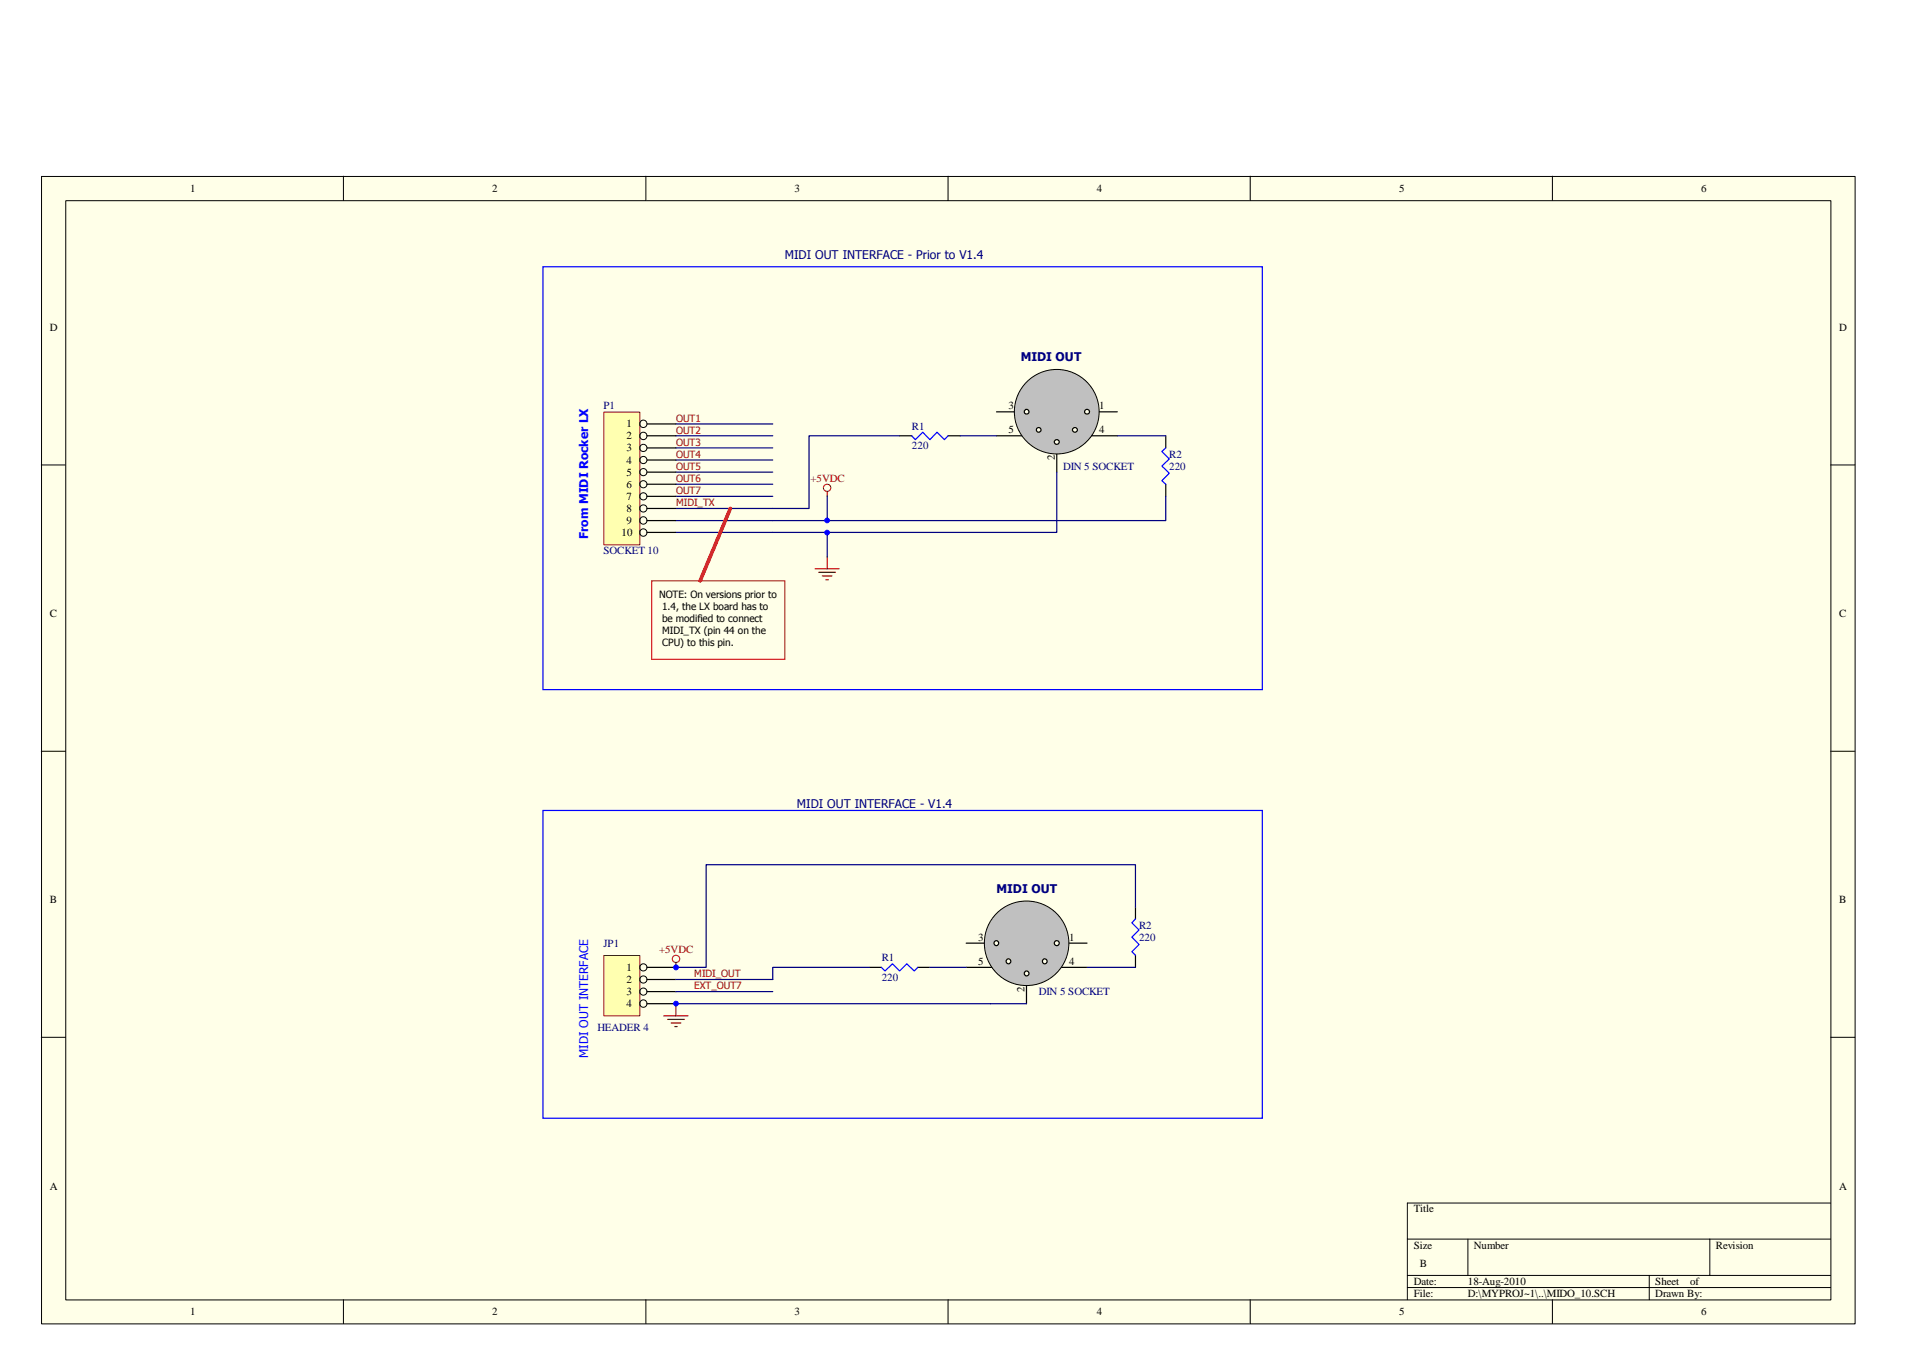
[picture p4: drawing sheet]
<svg xmlns="http://www.w3.org/2000/svg" width="297mm" height="210mm" viewBox="0 0 297 210" stroke-linecap="round" stroke-linejoin="round" font-family="sans-serif">
<path d="M6.4 27.1h279v176.5h-279z" fill="#ffffe8"/>
<g fill="none" stroke="#000" stroke-width=".15">
<path d="M6.4 27.1h279v176.5h-279zM10.1 30.9h271.5v169h-271.5zM52.8 27.1v3.7M99.4 27.1v3.7M145.8 27.1v3.7M192.3 27.1v3.7M238.8 27.1v3.7M6.3 71.5h3.8M281.6 71.5h3.7M6.3 115.5h3.8M281.6 115.5h3.7M6.3 159.5h3.8"/>
<path d="M281.6 159.5h3.7M52.8 199.9v3.6M99.4 199.9v3.6M145.8 199.9v3.6M192.3 199.9v3.6M216.5 190.5h65.1M216.5 196.1h65.1M216.5 198h65.1M225.8 190.5v5.6M238.8 199.9v3.6M253.7 196.1v3.8M263 190.5v5.6"/>
<path d="M281.6 185h-65.1v14.9"/>
</g>
<path d="M83.5 41h110.7v65h-110.7z" fill="none" stroke="#00f" stroke-width=".19"/>
<path d="M104 65.2h14.9M104 67h14.9M104 68.9h14.9M104 70.7h14.9M104 72.6h14.9M104 74.5h14.9M104 76.3h14.9M104 78.2h14.9M104 80.1h14.9M104 81.9h14.9" fill="none" stroke="#000080" stroke-width=".19"/>
<circle cx="127.2" cy="75" r=".56" fill="none" stroke="#800000" stroke-width=".15"/>
<path d="M127.3 75.6v.7M125.4 87.5h3.7M125.9 88h2.6M126.5 88.6h1.5M127 89.2h.4M127.3 85.6v1.9" fill="none" stroke="#800000" stroke-width=".19"/>
<path d="M92.9 63.4h5.5v20.4h-5.5z" fill="#ffffb0"/>
<path d="M92.9 63.4h5.5v20.4h-5.5z" fill="none" stroke="#800000" stroke-width=".15"/>
<g fill="none" stroke="#000" stroke-width=".15">
<circle cx="99" cy="67" r=".56"/>
<circle cx="99" cy="65.2" r=".56"/>
<circle cx="99" cy="68.9" r=".56"/>
<circle cx="99" cy="78.2" r=".56"/>
<circle cx="99" cy="76.3" r=".55"/>
<circle cx="99" cy="70.7" r=".55"/>
<circle cx="99" cy="72.6" r=".55"/>
<circle cx="99" cy="74.5" r=".55"/>
<circle cx="99" cy="81.9" r=".56"/>
<circle cx="99" cy="80" r=".56"/>
</g>
<g fill="none" stroke="#000" stroke-width=".19">
<path d="M99.5 65.2h4.5M99.5 67h4.5M99.5 68.9h4.5M99.5 70.7h4.5M99.5 72.6h4.5M99.5 74.5h4.5M99.5 76.3h4.5M99.5 78.2h4.5M153.3 67h5.5M153.3 63.3h5.5M162.6 67v5.6M166.3 67h5.6"/>
<path d="M166.3 63.3h5.6M99.5 80.1h4.5M99.5 81.9h4.5"/>
</g>
<path d="M127.3 76.3v3.8h-8.4M118.9 81.9h8.4v3.7" fill="none" stroke="#000080" stroke-width=".19"/>
<path d="M100.2 89.3h20.5v12.1h-20.5z" fill="none" stroke="#ee0e22" stroke-width=".19"/>
<path d="M112.3 78.2l-4.6 11.1" fill="none" stroke="#f00" stroke-width=".56"/>
<circle cx="162.6" cy="63.3" r="6.5" fill="#c0c0c0"/>
<circle cx="162.6" cy="63.3" r="6.5" fill="none" stroke="#000" stroke-width=".15"/>
<circle cx="167.2" cy="63.3" r=".37" fill="#ffffe8"/>
<circle cx="167.2" cy="63.3" r=".37" fill="none" stroke="#000" stroke-width=".19"/>
<circle cx="162.6" cy="68" r=".37" fill="#ffffe8"/>
<circle cx="162.6" cy="68" r=".37" fill="none" stroke="#000" stroke-width=".19"/>
<circle cx="165.4" cy="66.1" r=".37" fill="#ffffe8"/>
<circle cx="165.4" cy="66.1" r=".37" fill="none" stroke="#000" stroke-width=".19"/>
<circle cx="159.8" cy="66.1" r=".37" fill="#ffffe8"/>
<circle cx="159.8" cy="66.1" r=".37" fill="none" stroke="#000" stroke-width=".19"/>
<circle cx="157.9" cy="63.3" r=".36" fill="#ffffe8"/>
<g fill="none" stroke="#000" stroke-width=".19">
<path d="M138.4 67h1.8M145.8 67h1.9M179.3 67v1.9M179.3 74.5v1.8"/>
<circle cx="157.9" cy="63.3" r=".36"/>
</g>
<path d="M140.2 67l.6 .6 1.1-1.1 1.1 1.1 1.1-1.1 1.2 1.1 .5-.6M179.3 68.9l-.6 .5 1.2 1.2-1.2 1.1 1.2 1.1-1.2 1.1 .6 .6" fill="none" stroke="#00f" stroke-width=".19"/>
<path d="M138.4 67h-13.9v11.2h-5.6M147.7 67h5.6M171.9 67h7.4" fill="none" stroke="#000080" stroke-width=".19"/>
<path d="M92.9 147h5.5v9.2h-5.5z" fill="#ffffb0"/>
<g fill="none" stroke="#800000" stroke-width=".15">
<path d="M92.9 146.9h5.5v9.3h-5.5z"/>
<circle cx="104" cy="147.5" r=".57"/>
</g>
<g fill="none" stroke="#000" stroke-width=".15">
<circle cx="99" cy="154.3" r=".56"/>
<circle cx="99" cy="150.6" r=".55"/>
<circle cx="99" cy="148.8" r=".55"/>
<circle cx="99" cy="152.5" r=".55"/>
</g>
<path d="M99.5 148.8h4.5M99.5 150.6h4.5M99.5 152.5h4.5M99.5 154.3h4.5M148.6 148.8h5.6M148.6 145h5.6M157.9 148.8v5.5M161.6 148.8h5.6M161.6 145h5.6" fill="none" stroke="#000" stroke-width=".19"/>
<path d="M102.1 156.2h3.7M102.7 156.8h2.6M103.2 157.3h1.5M103.8 157.9h.4M104 148v.8M104 154.3v1.9" fill="none" stroke="#800000" stroke-width=".19"/>
<path d="M104 150.6h14.9M104 152.5h14.9" fill="none" stroke="#000080" stroke-width=".19"/>
<circle cx="157.9" cy="145.1" r="6.5" fill="#c0c0c0"/>
<circle cx="157.9" cy="145.1" r="6.5" fill="none" stroke="#000" stroke-width=".15"/>
<circle cx="162.6" cy="145" r=".38" fill="#ffffe8"/>
<circle cx="162.6" cy="145" r=".38" fill="none" stroke="#000" stroke-width=".19"/>
<circle cx="157.9" cy="149.7" r=".37" fill="#ffffe8"/>
<circle cx="157.9" cy="149.7" r=".37" fill="none" stroke="#000" stroke-width=".19"/>
<circle cx="160.7" cy="147.8" r=".38" fill="#ffffe8"/>
<circle cx="160.7" cy="147.8" r=".38" fill="none" stroke="#000" stroke-width=".19"/>
<circle cx="155.1" cy="147.8" r=".37" fill="#ffffe8"/>
<circle cx="155.1" cy="147.8" r=".37" fill="none" stroke="#000" stroke-width=".19"/>
<circle cx="153.3" cy="145" r=".37" fill="#ffffe8"/>
<g fill="none" stroke="#000" stroke-width=".19">
<path d="M174.7 139.5v1.8M133.7 148.8h1.9M141.2 148.8h1.8M174.7 146.9v1.9"/>
<circle cx="153.3" cy="145" r=".37"/>
</g>
<path d="M135.6 148.8l.5 .5 1.2-1.1 1.1 1.1 1.1-1.1 1.1 1.1 .6-.5M174.7 141.3l-.6 .6 1.1 1.1-1.1 1.1 1.1 1.1-1.1 1.1 .6 .6" fill="none" stroke="#00f" stroke-width=".19"/>
<path d="M179.3 76.3v3.8h-52M174.7 139.5v-6.5h-66.1v15.8h-4.6M143 148.8h5.6M167.2 148.8h7.5" fill="none" stroke="#000080" stroke-width=".19"/>
<circle cx="104" cy="148.8" r=".37" fill="#00f"/>
<circle cx="104" cy="148.8" r=".37" fill="none" stroke="#00f" stroke-width=".15"/>
<path d="M104 154.3h48.4" fill="none" stroke="#000080" stroke-width=".19"/>
<circle cx="104" cy="154.3" r=".36" fill="#00f"/>
<circle cx="104" cy="154.3" r=".36" fill="none" stroke="#00f" stroke-width=".15"/>
<path d="M162.6 72.6v9.3h-35.3M133.7 148.8h-14.8v1.8M152.4 154.3h5.5" fill="none" stroke="#000080" stroke-width=".19"/>
<circle cx="127.2" cy="80" r=".36" fill="#00f"/>
<circle cx="127.2" cy="80" r=".36" fill="none" stroke="#00f" stroke-width=".15"/>
<circle cx="127.2" cy="81.9" r=".36" fill="#00f"/>
<circle cx="127.2" cy="81.9" r=".36" fill="none" stroke="#00f" stroke-width=".15"/>
<path d="M83.5 124.6h110.7v47.4h-110.7z" fill="none" stroke="#00f" stroke-width=".19"/>
<g font-size="1.8" fill="#000080">
<text x="120.7" y="39.8">MIDI OUT INTERFACE - Prior to V1.4</text>
<text x="157" y="55.5">MIDI OUT</text>
<text x="122.6" y="124.2">MIDI OUT INTERFACE - V1.4</text>
<text x="153.3" y="137.3">MIDI OUT</text>
</g>
<g font-size="1.8" fill="#00f">
<text x="90.5" y="82.8" transform="rotate(-90 90.5 82.8)">From MIDI Rocker LX</text>
<text x="90.5" y="162.7" transform="rotate(-90 90.5 162.7)">MIDI OUT INTERFACE</text>
</g>
<g font-size="1.7">
<text x="29.2" y="29.5">1</text>
<text x="75.7" y="29.5">2</text>
<text x="122.2" y="29.5">3</text>
<text x="168.7" y="29.5">4</text>
<text x="215.2" y="29.5">5</text>
<text x="261.7" y="29.5">6</text>
<text x="7.7" y="50.8">D</text>
<text x="282.9" y="50.8">D</text>
<text x="96.4" y="65.7">1</text>
<text x="155.1" y="62.9">3</text>
<text x="169.1" y="62.9">1</text>
<text x="96.4" y="67.6">2</text>
<text x="96.4" y="69.4">3</text>
<text x="96.4" y="71.3">4</text>
<text x="155.1" y="66.6">5</text>
<text x="162.3" y="70.8" transform="rotate(-90 162.3 70.8)">2</text>
<text x="169.1" y="66.6">4</text>
<text x="96.4" y="73.2">5</text>
<text x="96.4" y="75">6</text>
<text x="96.4" y="76.8">7</text>
<text x="95.6" y="82.4">10</text>
<text x="96.4" y="78.7">8</text>
<text x="96.4" y="80.6">9</text>
<text x="7.7" y="94.9">C</text>
<text x="282.9" y="94.9">C</text>
<text x="7.7" y="138.9">B</text>
<text x="282.9" y="138.9">B</text>
<text x="96.4" y="149.3">1</text>
<text x="150.5" y="148.4">5</text>
<text x="150.5" y="144.7">3</text>
<text x="164.5" y="144.7">1</text>
<text x="164.5" y="148.4">4</text>
<text x="96.4" y="151.1">2</text>
<text x="96.4" y="153">3</text>
<text x="96.4" y="154.9">4</text>
<text x="157.6" y="152.5" transform="rotate(-90 157.6 152.5)">2</text>
<text x="7.7" y="182.9">A</text>
<text x="282.9" y="182.9">A</text>
<text x="217.5" y="186.4">Title</text>
<text x="217.5" y="192">Size</text>
<text x="217.5" y="197.6">Date:</text>
<text x="218.4" y="194.8">B</text>
<text x="225.8" y="197.6">18-Aug-2010</text>
<text x="226.7" y="192">Number</text>
<text x="254.6" y="197.6">Sheet</text>
<text x="260" y="197.6">of</text>
<text x="263.9" y="192">Revision</text>
<text x="29.2" y="202.2">1</text>
<text x="75.7" y="202.2">2</text>
<text x="122.2" y="202.2">3</text>
<text x="168.7" y="202.2">4</text>
<text x="215.2" y="202.2">5</text>
<text x="217.5" y="199.4">File:</text>
<text x="225.8" y="199.4">D:\MYPROJ~1\..\MIDO_10.SCH</text>
<text x="254.6" y="199.4">Drawn By:</text>
<text x="261.7" y="202.2">6</text>
</g>
<g font-size="1.7" fill="#000080">
<text x="92.8" y="62.9">P1</text>
<text x="140.3" y="66.1">R1</text>
<text x="140.3" y="69">220</text>
<text x="179.9" y="70.4">R2</text>
<text x="163.5" y="72.2">DIN 5 SOCKET</text>
<text x="179.9" y="72.2">220</text>
<text x="92.8" y="85.2">SOCKET 10</text>
<text x="175.2" y="142.8">R2</text>
<text x="92.8" y="145.6">JP1</text>
<text x="135.6" y="147.8">R1</text>
<text x="175.2" y="144.7">220</text>
<text x="135.6" y="150.8">220</text>
<text x="159.8" y="153">DIN 5 SOCKET</text>
<text x="91.9" y="158.6">HEADER 4</text>
</g>
<g font-size="1.7" fill="#800000">
<text x="124.7" y="74.1">+5VDC</text>
<text x="101.4" y="146.5">+5VDC</text>
</g>
<g font-size="1.5" fill="#800000">
<text x="104" y="64.9">OUT1</text>
<text x="104" y="66.7">OUT2</text>
<text x="104" y="68.6">OUT3</text>
<text x="104" y="70.4">OUT4</text>
<text x="104" y="72.3">OUT5</text>
<text x="104" y="74.2">OUT6</text>
<text x="104" y="76">OUT7</text>
<text x="104" y="77.9">MIDI_TX</text>
<text x="106.8" y="152.1">EXT_OUT7</text>
<text x="106.8" y="150.3">MIDI_OUT</text>
</g>
<g font-size="1.5">
<text x="101.4" y="92">NOTE: On versions prior to</text>
<text x="101.9" y="93.9">1.4, the LX board has to</text>
<text x="101.9" y="95.7">be modified to connect</text>
<text x="101.9" y="97.5">MIDI_TX (pin 44 on the</text>
<text x="101.9" y="99.4">CPU) to this pin.</text>
</g>
</svg>
